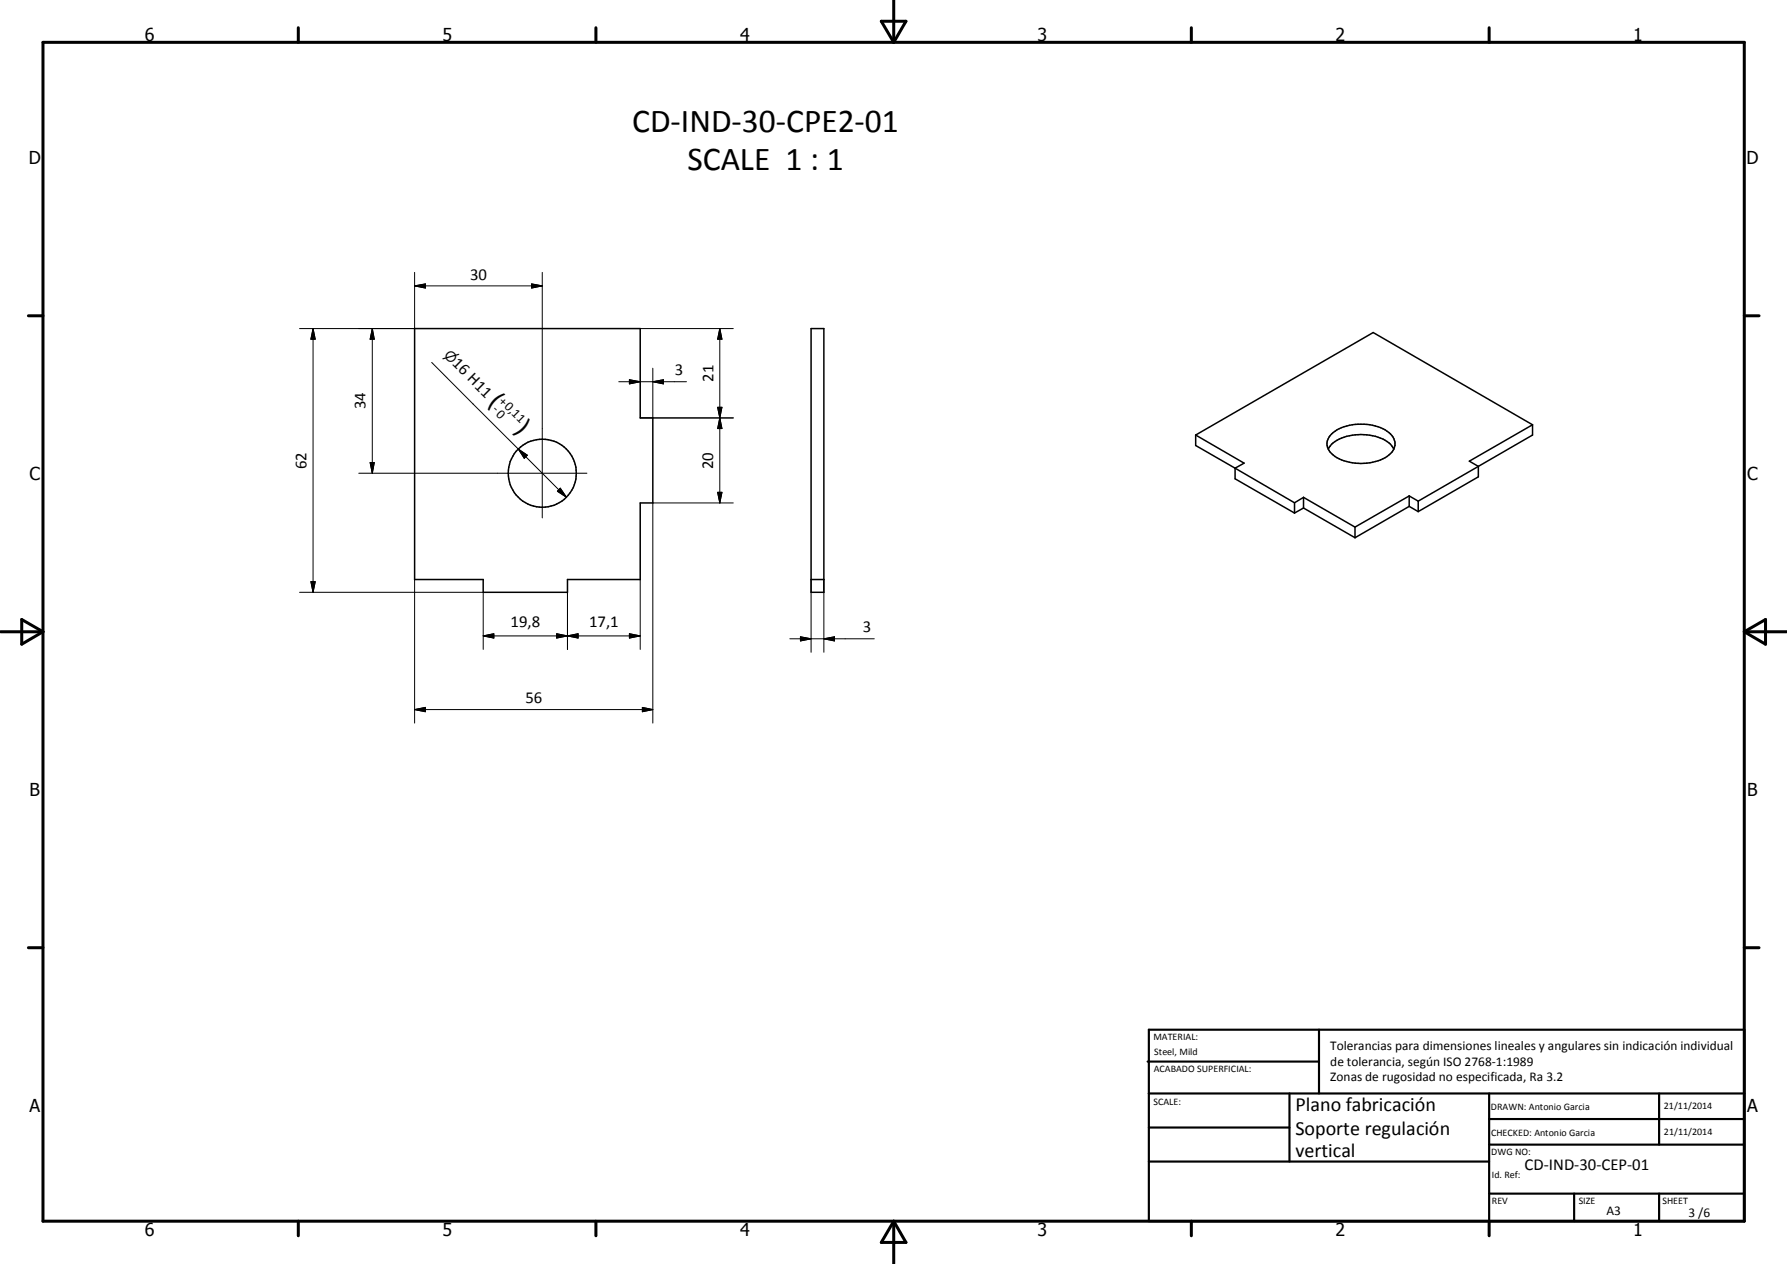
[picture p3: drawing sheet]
<svg xmlns="http://www.w3.org/2000/svg" width="420mm" height="297mm" viewBox="0 0 420 297" stroke-linecap="round" stroke-linejoin="round" font-family="sans-serif">
<g fill="none" stroke="#000" stroke-width=".35">
<path d="M97.5 77.2h53v21h3v20h-3v18h-17.1v3h-19.8v-3h-16.1zM190.7 77.2h3v62h-3zM360.3 99.8l-14.8 8.6 2.1 1.2v2.5l-14.2 8.1M360.3 99.8v2.4l-26.9 15.6M360.3 99.8l-37.4-21.7-41.8 24.1M281.1 102.2l11.4 6.6-2.1 1.2M281.1 102.2v2.5l9.3 5.3M290.4 110v2.5l14 8.1M290.4 110l14 8.2M304.4 118.2v2.4M306.5 116.9l12.1 7M306.5 116.9v2.5"/>
<path d="M306.5 119.4l12.1 7M306.5 116.9l-2.1 1.3M306.5 119.4l-2.1 1.2M312.3 105.5a3.5 3.5 0 0 1 2.1-4.5 12.2 12.2 0 0 1 12.1 .6 3.2 3.2 0 0 1 1.2 3.9M312.3 105.5a7.5 7.5 0 0 0 6.3 3.3 10.2 10.2 0 0 0 8.7-2.5l.4-.8M312.3 105.5a7.1 7.1 0 0 1 5.7-3.2 10.4 10.4 0 0 1 9.2 2.5l.5 .7M331.3 116.5v2.5M331.3 119l2.1 1.2M331.3 116.5l2.1 1.3M331.3 116.5l-12.7 7.4M331.3 119l-12.7 7.4M333.4 117.8v2.4"/>
<path d="M190.7 136.2h3M318.6 123.9v2.5"/>
<circle cx="127.5" cy="111.2" r="8"/>
</g>
<g fill="none" stroke="#000" stroke-width=".71">
<path d="M10.1 9.9h400v277.1h-400zM70.1 6.5v3.4M140.1 6.5v3.4M207.2 5h5.8l-2.9 4.9zM210.1 0v9.9M280.1 6.5v3.4M350.1 6.5v3.4M6.7 74.2h3.4M410.1 74.2h3.5M.1 148.5h10M5.1 145.6l5 2.9-5 2.9zM410.1 148.5h10"/>
<path d="M410.1 148.5l5-2.9v5.8zM6.7 222.7h3.4M410.1 222.7h3.5M70.1 287v3.4M140.1 287v3.4M210.1 287v10M210.1 287l2.9 5h-5.8zM280.1 287v3.4M350.1 287v3.4"/>
</g>
<g fill="none" stroke="#000" stroke-width=".51">
<path d="M269.8 249.5h40.3M270.1 242h140v45h-140zM270.1 257h140M303.2 257v16M310.1 242v15M350.1 257v30M390.1 257v12M270.1 265h33.1M270.1 273h80M350.1 269h60M350.1 263h60M350.1 280.5h60"/>
<path d="M370.1 280.5v6.5M390.1 280.5v6.5"/>
</g>
<g fill="none" stroke="#000" stroke-width=".24">
<path d="M73.6 77.2l.5 2.5h-1zM73.6 77.2v62M87.5 77.2l.5 2.5h-1zM87.5 77.2v34M97.5 67.2l2.5-.5v1zM97.5 64v13.2h-27.1M97.5 67.2h30M125 66.7l2.5 .5-2.5 .5zM127.5 64v57.7M150.5 77.2h21.9M169.2 77.2l.5 2.5h-1zM169.2 77.2v41"/>
<path d="M101.5 85.2l20.4 20.3M145.5 89.7h15.9M148 89.2l2.5 .5-2.5 .5zM150.5 98.2h21.9M153.5 89.7l2.5-.5v1zM153.5 86.5v11.7M168.7 95.7h1l-.5 2.5zM168.7 95.7l1 5h-1l1-5zM169.2 98.2l.5 2.5h-1zM84.4 111.2h53.6M87 108.7h1l-.5 2.5zM121.9 105.5l2.1 1.5-.7 .7z"/>
<path d="M121.9 105.5l11.3 11.3M131.7 114.7l1.5 2.1-2.1-1.4zM168.7 115.7h1l-.5 2.5zM172.4 118.2h-18.9v51.7M70.4 139.2h43.2v13.4M73.1 136.7h1l-.5 2.5zM97.5 136.2v33.7M133.4 139.2v13.4M150.5 136.2v16.4M190.7 136.2v17.1M193.7 136.2v17.1M113.6 149.4l2.5-.5v1z"/>
<path d="M113.6 149.4h36.9M130.9 148.9l2.5 .5-2.5 .5zM133.4 149.4l2.5-.5v1zM148 148.9l2.5 .5-2.5 .5zM185.7 150.1h19.9M188.2 149.6l2.5 .5-2.5 .5zM193.7 150.1l2.5-.5v1zM97.5 166.8l2.5-.6v1.1zM97.5 166.8h56M151 166.2l2.5 .6-2.5 .5z"/>
</g>
<g fill="#000">
<path d="M73.6 77.2l.5 2.5h-1zM87.5 77.2l.5 2.5h-1zM97.5 67.2l2.5-.5v1zM125 66.7l2.5 .5-2.5 .5zM169.2 77.2l.5 2.5h-1zM148 89.2l2.5 .5-2.5 .5zM153.5 89.7l2.5-.5v1zM168.7 95.7h1l-.5 2.5zM87 108.7h1l-.5 2.5zM121.9 105.5l2.1 1.5-.7 .7zM131.7 114.7l1.5 2.1-2.1-1.4zM168.7 115.7h1l-.5 2.5z"/>
<path d="M169.2 98.2l.5 2.5h-1zM73.1 136.7h1l-.5 2.5zM113.6 149.4l2.5-.5v1zM130.9 148.9l2.5 .5-2.5 .5zM133.4 149.4l2.5-.5v1zM148 148.9l2.5 .5-2.5 .5zM188.2 149.6l2.5 .5-2.5 .5zM193.7 150.1l2.5-.5v1zM97.5 166.8l2.5-.6v1.1zM151 166.2l2.5 .6-2.5 .5z"/>
</g>
<g font-size="7.9">
<text x="148.7" y="31">CD-IND-30-CPE2-01</text>
<text x="161.6" y="40">SCALE 1 : 1</text>
</g>
<g font-size="6.3">
<text x="114.7" y="94.7" transform="rotate(45 114.7 94.7)">(</text>
<text x="121" y="101" transform="rotate(45 121 101)">)</text>
</g>
<g font-size="4.7">
<text x="304.6" y="261.2">Plano fabricación</text>
<text x="304.6" y="266.6">Soporte regulación</text>
<text x="304.6" y="272">vertical</text>
</g>
<g font-size="4.2">
<text x="34" y="9.6">6</text>
<text x="104" y="9.6">5</text>
<text x="174" y="9.6">4</text>
<text x="244" y="9.6">3</text>
<text x="314" y="9.6">2</text>
<text x="384" y="9.6">1</text>
<text x="6.8" y="38.7">D</text>
<text x="410.6" y="38.7">D</text>
<text x="7" y="112.9">C</text>
<text x="410.8" y="112.9">C</text>
<text x="7" y="187.1">B</text>
<text x="410.8" y="187.1">B</text>
<text x="7" y="261.4">A</text>
<text x="410.8" y="261.4">A</text>
<text x="34" y="290.4">6</text>
<text x="104" y="290.4">5</text>
<text x="174" y="290.4">4</text>
<text x="244" y="290.4">3</text>
<text x="314" y="290.4">2</text>
<text x="384" y="290.4">1</text>
</g>
<g font-size="3.9">
<text x="110.6" y="65.7">30</text>
<text x="106.2" y="85.6" transform="rotate(45 106.2 85.6)">16 H11</text>
<text x="158.7" y="88.2">3</text>
<text x="167.8" y="89.7" transform="rotate(-90 167.8 89.7)">21</text>
<text x="86" y="96.2" transform="rotate(-90 86 96.2)">34</text>
<text x="72.1" y="110.2" transform="rotate(-90 72.1 110.2)">62</text>
<text x="167.7" y="110.2" transform="rotate(-90 167.7 110.2)">20</text>
<text x="120" y="147.4">19,8</text>
<text x="138.5" y="147.4">17,1</text>
<text x="202.8" y="148.6">3</text>
<text x="123.6" y="165.2">56</text>
<text x="358.5" y="275">CD-IND-30-CEP-01</text>
</g>
<text font-size="3.3" x="104.2" y="83.7" transform="rotate(45 104.2 83.7)">n</text>
<g font-size="3.1">
<text x="117.1" y="94.5" transform="rotate(45 117.1 94.5)">+0,11</text>
<text x="115.6" y="96.4" transform="rotate(45 115.6 96.4)">-0</text>
<text x="312.7" y="246.8">Tolerancias para dimensiones lineales y angulares sin indicación individual</text>
<text x="312.7" y="250.4">de tolerancia, según ISO 2768-1:1989</text>
<text x="312.7" y="254">Zonas de rugosidad no especificada, Ra 3.2</text>
<text x="377.7" y="285.6">A3</text>
<text x="397" y="285.9">3 /6</text>
</g>
<g font-size="2.4">
<text x="271.2" y="244.4">MATERIAL:</text>
<text x="271.3" y="252">ACABADO SUPERFICIAL:</text>
<text x="271.4" y="247.9">Steel, Mild</text>
<text x="271.2" y="259.7">SCALE:</text>
<text x="350.6" y="260.9">DRAWN: Antonio Garcia</text>
<text x="391.2" y="260.6">21/11/2014</text>
<text x="350.6" y="267">CHECKED: Antonio Garcia</text>
<text x="391.2" y="266.7">21/11/2014</text>
<text x="350.6" y="271.4">DWG NO:</text>
<text x="350.8" y="276.9">Id. Ref:</text>
<text x="350.8" y="282.8">REV</text>
<text x="371.2" y="282.9">SIZE</text>
<text x="390.9" y="282.9">SHEET</text>
</g>
</svg>
